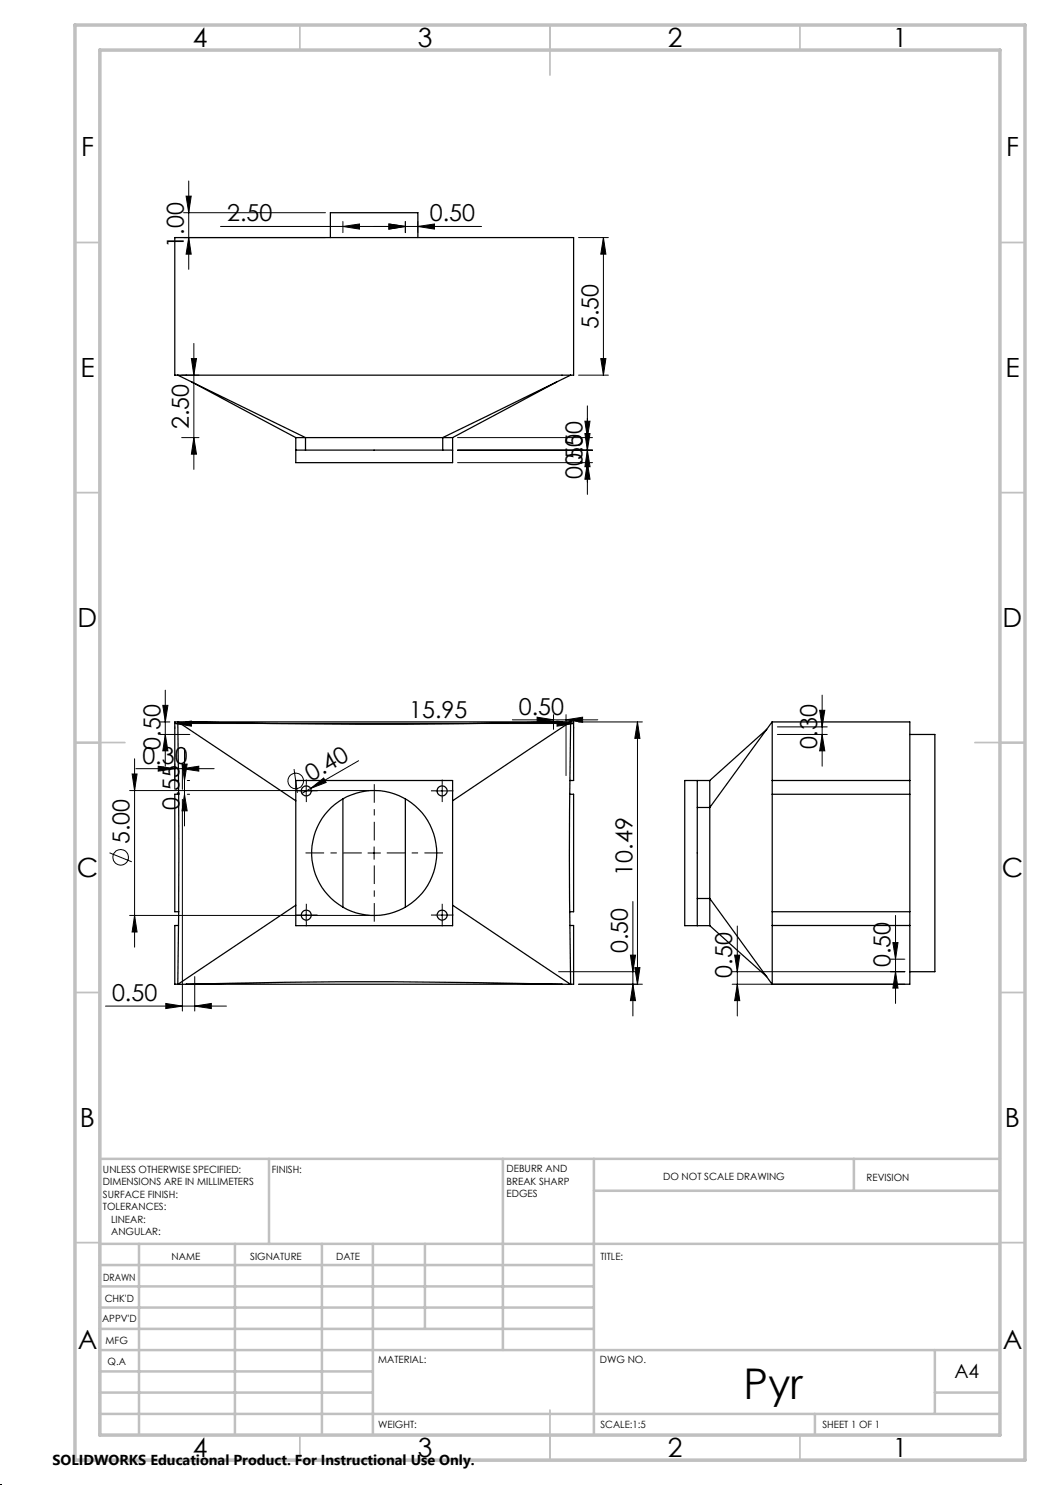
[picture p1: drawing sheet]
<svg xmlns="http://www.w3.org/2000/svg" width="210mm" height="297mm" viewBox="0 0 210 297" stroke-linecap="round" stroke-linejoin="round" font-family="sans-serif">
<g fill="none" stroke="#000" stroke-width=".25">
<path d="M35 47.5h79.7v27.5h-79.7zM66.1 47.5v-5h17.5v5M35.6 75l25.5 12.5M38.3 76.4l20.9 11.1M111.4 76.4l-20.9 11.1M114.1 75l-25.6 12.5M59.2 87.5h1.9M59.2 87.5v5h31.3v-5M59.2 90h31.3M61.1 87.5h27.4M61.1 87.5v2.5M88.5 87.5h2"/>
<path d="M88.5 87.5v2.5M35.6 144.4l23.6 15.8M35.6 144.4h-.6v11.7h.7M35.6 144.4h1.7M35.6 144.4h.1M35.6 144.4l.1 11.7M35.7 156.1v2.8M35.7 158.9v23.4M35.7 158.9h-.7v23.4h.7M37.3 144.4a1487.1 1487.1 0 0 0 75.1 0M37.3 144.4h75.1M59.2 156.1h31.3v29h-31.3z"/>
<path d="M68.6 159.8v21.6M81.1 159.8v21.6M113.9 158.9v23.4M113.9 158.9h.8v23.4h-.8M114.1 144.4l-23.6 15.8M114.1 144.4h.6v11.7h-.7M114.1 144.4h.1M114.1 144.4l-.2 14.5M114.1 144.4h-1.7M139.5 156.1v29M142 156.1v5.4M142 156.1h-5.1v29h5.1"/>
<path d="M153.4 145.9l-11.4 10.2M154.4 144.4l-12.4 17.1M154.4 156.1h27.6M154.4 144.4h27.6v52.4h-27.6zM154.4 158.9h27.6M182 146.9h5v47.4h-5M139.5 179.7h2.5M139.5 161.5h2.5M142 179.7l12.4 17.2M142 161.5v18.2M142 179.7v5.4M35.6 196.8v.1"/>
<path d="M35.7 185.1h-.7v11.7h.6M35.7 182.3l-.1 14.5M37.3 196.8a1381.4 1381.4 0 0 1 75.1 0M37.3 196.8l-1.7 .1M37.3 196.8h75.1M59.2 181l-23.6 15.9M90.5 181l23.6 15.9M112.4 196.8l1.7 .1M113.9 182.3l.1 2.8M114 185.1l.1 11.7M114 185.1h.7v11.7h-.6M114.1 196.8v.1"/>
<path d="M142 185.1l11.4 10.2M154.4 185.1h27.6M154.4 182.3h27.6"/>
<circle cx="61.3" cy="158.2" r="1"/>
<circle cx="88.4" cy="158.2" r="1"/>
<circle cx="74.8" cy="170.6" r="12.5"/>
<circle cx="61.3" cy="183" r="1"/>
<circle cx="88.4" cy="183" r=".99"/>
</g>
<g fill="none" stroke="#000" stroke-width=".2">
<path d="M37.2 39.2h1l-.5 3.3zM37.7 36.2v17.7M36.7 47.5h28.4M36.7 42.5h28.4M37.7 47.5l.5 3.3h-1zM44.1 45.3h52.2M68.6 45.3l3.3-.5v1zM68.6 44.3v2.2M77.8 44.8l3.3 .5-3.3 .5zM81.1 44.3v2.2M83.6 45.3l3.3-.5v1zM83.6 44.3v2.2"/>
<path d="M115.7 47.5h6M120.7 47.5l.5 3.3h-1zM120.7 47.5v27.5M36.3 75h3.5M38.3 71.7h1l-.5 3.3zM38.8 68.7v25.2M115.7 75h6M120.2 71.7h1l-.5 3.3zM36.3 87.5h3.5M38.8 87.5l.5 3.3h-1zM91.5 87.5h27M91.5 90h27"/>
<path d="M91.5 92.5h27M117 84.2h1l-.5 3.3zM117 86.7h1l-.5 3.3zM117.5 90l.5 3.3h-1zM117.5 92.5l.5 3.3h-1zM117.5 81.2v17.7M33.1 138v15.2M164.4 139v14.2M25.9 158.1h47.9M26.4 154.8h1l-.5 3.3zM26.9 151.8v37.6M27.2 153.7h15.6"/>
<path d="M31.6 153.2l3.4 .5-3.4 .5zM32.1 144.4h1.9M32.1 146.9h5.9M32.6 141.1h1l-.5 3.3zM33.1 146.9l.5 3.3h-1zM35 144.7l3.3-.5v1zM35 145.4v.3M35 152.7v5.2M35 144.7h79.7M36.4 152.8h1l-.5 3.3zM36.5 153.7l3.3-.5v1zM36.5 152.7v5.2"/>
<path d="M36.5 159.9v42.3M36.9 158.9l.5 3.3h-1zM36.9 149.8v15.4M37.5 158.9h.4M37.5 156.1h.4M58.8 153.8l.7 4.8M60 158.2h2.5M61.2 156.9v2.5M62.1 157.7l2.6-2.1 .5 .9zM62.1 157.7l-1.7 1M71.7 152.1l-9.6 5.6M87.2 158.2h2.5"/>
<path d="M88.4 156.9v2.5M102.5 144h17.1M107.4 143.4l3.3 .6-3.3 .5zM110.7 142.9v3M111.4 144.2l3.3 .5-3.3 .5zM113.2 144l3.3-.6v1.1zM113.2 142.9v12.2M114.7 145.4v.3M115.7 144.4h12.8M127.5 144.4l.5 3.3h-1zM127.5 144.4v52.4M155.5 146.9h10"/>
<path d="M155.5 145.4h10M163.9 142.1h1.1l-.6 3.3zM164.4 146.9l.6 3.3h-1.1zM21.9 170.6l4.5 1.8M73.6 170.6h2.5M74.8 169.4v2.5M25.9 183.1h47.9M26.9 183.1l.5 3.3h-1zM38.9 195.3v6.9M60 183h2.5M61.2 181.8v2.5M87.2 183h2.5"/>
<path d="M88.4 181.8v2.5M111.7 194.3h15.9M115.7 196.8h12.8M126.1 191h1l-.5 3.3zM126.6 196.8l.5 3.3h-1zM126.6 180.3v22.9M127 193.5h1l-.5 3.3zM146.4 196.8h34.6M146.4 194.3h34.6M146.9 191h1.1l-.5 3.3zM147.5 196.8l.5 3.3h-1.1zM147.5 185.2v18"/>
<path d="M178.1 191.8h2.9M178.6 188.5h1l-.5 3.3zM179.1 194.3l.5 3.3h-1zM179.1 183.1v17.6M21.1 201.2h24.2M33.2 200.7l3.3 .5-3.3 .5zM38.9 201.2l3.4-.5v1z"/>
<circle cx="59.2" cy="156.2" r="1.56"/>
<circle cx="24.1" cy="171.5" r="1.56"/>
</g>
<path d="M72.4 170.6h-11.3M74.9 168.1v-11.3M74.9 173.1v11.2M77.4 170.6h11.2" fill="none" stroke="#000" stroke-width=".2" stroke-dasharray="15.2 1.3 1.3 1.3" stroke-dashoffset="11.5" stroke-linecap="butt"/>
<g fill="none" stroke="#000" stroke-width=".2" stroke-dasharray="15.2 1.3 1.3 1.3" stroke-linecap="butt">
<path d="M60 158.2h-1M61.3 156.9v-1M61.3 159.4v1M62.5 158.2h1M87.2 158.2h-1M88.4 156.9v-1M88.4 159.4v1M89.7 158.2h1M60 183h-1M61.3 181.8v-1M61.3 184.3v1M62.5 183h1"/>
<path d="M87.2 183h-1M88.4 181.8v-1M88.4 184.3v1M89.7 183h1"/>
</g>
<path d="M0 297h.1" fill="none" stroke="#000" stroke-width=".2" stroke-dasharray="1.3 .6"/>
<g fill="none" stroke="#c0c0c0" stroke-width=".35">
<path d="M60 5v5M110 5v10M160 5v5M15 48.5h5M200 48.5h5M15 98.5h5M200 98.5h5M15 148.5h10M195 148.5h10M15 198.5h5M200 198.5h5M15 248.5h5"/>
<path d="M200 248.5h5M60 287v5M110 282v10M160 287v5"/>
</g>
<g fill="none" stroke="#c0c0c0" stroke-width=".5">
<path d="M53.8 231.8v17M100.6 231.8v38.2M118.8 231.8v55.2M118.8 238.2h81.2M170.8 231.8v6.4M200 231.8h-180v55.2M20 248.8h180M20 257.3h98.8M20 253h98.8M27.8 248.8v38.2M47 248.8v38.2M64.4 248.8v38.2"/>
<path d="M74.6 248.8v38.2M85 248.8v17M20 265.8h98.8M20 261.5h98.8M20 278.5h54.6M20 274.3h54.6M20 270h180M187 278.5h13M187 270v12.8M20 282.8h180M163 282.8v4.2"/>
</g>
<path d="M15 5h190v287h-190zM20 10h180v277h-180z" fill="none" stroke="#c0c0c0" stroke-width=".7"/>
<g fill="#000">
<path d="M62.1 157.7l2.6-2.1 .5 .9z"/>
<path d="M77.8 44.8l3.3 .5-3.3 .5zM68.6 45.3l3.3-.5v1z"/>
<path d="M32.6 141.1h1l-.5 3.3zM33.1 146.9l.5 3.3h-1zM126.1 191h1l-.5 3.3zM126.6 196.8l.5 3.3h-1zM120.7 47.5l.5 3.3h-1zM120.2 71.7h1l-.5 3.3zM117 84.2h1l-.5 3.3zM117.5 90l.5 3.3h-1zM117 86.7h1l-.5 3.3zM117.5 92.5l.5 3.3h-1zM178.6 188.5h1l-.5 3.3zM179.1 194.3l.5 3.3h-1zM146.9 191h1.1l-.5 3.3zM147.5 196.8l.5 3.3h-1.1z"/>
<path d="M35 144.7l3.3-.5v1zM111.4 144.2l3.3 .5-3.3 .5zM31.6 153.2l3.4 .5-3.4 .5zM36.5 153.7l3.3-.5v1zM77.8 44.8l3.3 .5-3.3 .5zM83.6 45.3l3.3-.5v1z"/>
<path d="M107.4 143.4l3.3 .6-3.3 .5zM113.2 144l3.3-.6v1.1z"/>
<path d="M127 193.5h1l-.5 3.3zM127.5 144.4l.5 3.3h-1zM36.9 158.9l.5 3.3h-1zM36.4 152.8h1l-.5 3.3zM26.9 183.1l.5 3.3h-1zM26.4 154.8h1l-.5 3.3zM37.7 47.5l.5 3.3h-1zM37.2 39.2h1l-.5 3.3zM38.8 87.5l.5 3.3h-1zM38.3 71.7h1l-.5 3.3zM164.4 146.9l.6 3.3h-1.1zM163.9 142.1h1.1l-.6 3.3z"/>
<path d="M38.9 201.2l3.4-.5v1zM33.2 200.7l3.3 .5-3.3 .5z"/>
</g>
<text font-size="8.5" x="148.7" y="279.7">Pyr</text>
<g font-size="5.3">
<text x="38.5" y="9.5">4</text>
<text x="83.5" y="9.5">3</text>
<text x="133.5" y="9.5">2</text>
<text x="178.5" y="9.5">1</text>
<text x="16.2" y="31.3">F</text>
<text x="201.2" y="31.3">F</text>
<text x="16.1" y="75.5">E</text>
<text x="201.1" y="75.5">E</text>
<text x="15.5" y="125.5">D</text>
<text x="200.5" y="125.5">D</text>
<text x="15.4" y="175.5">C</text>
<text x="200.4" y="175.5">C</text>
<text x="16" y="225.5">B</text>
<text x="201" y="225.5">B</text>
<text x="15.5" y="269.8">A</text>
<text x="200.5" y="269.8">A</text>
<text x="38.5" y="291.5">4</text>
<text x="83.5" y="291.5">3</text>
<text x="133.5" y="291.5">2</text>
<text x="178.5" y="291.5">1</text>
</g>
<g font-size="4.7">
<text x="45.4" y="44.3">2.50</text>
<text x="86" y="44.3">0.50</text>
<text x="36.7" y="49.5" transform="rotate(-90 36.7 49.5)">1.00</text>
<text x="119.7" y="65.8" transform="rotate(-90 119.7 65.8)">5.50</text>
<text x="37.8" y="85.8" transform="rotate(-90 37.8 85.8)">2.50</text>
<text x="116.5" y="95.8" transform="rotate(-90 116.5 95.8)">0.50</text>
<text x="116.5" y="93.3" transform="rotate(-90 116.5 93.3)">0.50</text>
<text x="81.9" y="143.7">15.95</text>
<text x="103.8" y="142.9">0.50</text>
<text x="32.1" y="150" transform="rotate(-90 32.1 150)">0.50</text>
<text x="163.4" y="149.9" transform="rotate(-90 163.4 149.9)">0.30</text>
<text x="28.5" y="152.7">0.30</text>
<text x="62.2" y="156.4" transform="rotate(-30 62.2 156.4)">0.40</text>
<text x="35.9" y="162.1" transform="rotate(-90 35.9 162.1)">0.55</text>
<text x="25.9" y="168.9" transform="rotate(-90 25.9 168.9)">5.00</text>
<text x="126.5" y="175.1" transform="rotate(-90 126.5 175.1)">10.49</text>
<text x="125.6" y="190.6" transform="rotate(-90 125.6 190.6)">0.50</text>
<text x="146.5" y="195.5" transform="rotate(-90 146.5 195.5)">0.50</text>
<text x="178.1" y="193.4" transform="rotate(-90 178.1 193.4)">0.50</text>
<text x="22.4" y="200.2">0.50</text>
</g>
<text font-size="3.9" x="190.9" y="275.5">A4</text>
<text font-size="2.9" x="10.5" y="292.9">SOLIDWORKS Educational Product. For Instructional Use Only.</text>
<g font-size="2">
<text x="20.6" y="234.6">UNLESS OTHERWISE SPECIFIED:</text>
<text x="20.6" y="237.1">DIMENSIONS ARE IN MILLIMETERS</text>
<text x="20.6" y="239.6">SURFACE FINISH:</text>
<text x="54.4" y="234.6">FINISH:</text>
<text x="101.3" y="234.5">DEBURR AND</text>
<text x="101.3" y="237">BREAK SHARP</text>
<text x="101.3" y="239.5">EDGES</text>
<text x="132.6" y="236">DO NOT SCALE DRAWING</text>
<text x="173.3" y="236.2">REVISION</text>
<text x="20.6" y="242.1">TOLERANCES:</text>
<text x="22.2" y="244.6">LINEAR:</text>
<text x="22.2" y="247.1">ANGULAR:</text>
<text x="34.3" y="252">NAME</text>
<text x="50" y="251.9">SIGNATURE</text>
<text x="67.2" y="251.9">DATE</text>
<text x="120.1" y="251.9">TITLE:</text>
<text x="20.6" y="256.1">DRAWN</text>
<text x="20.9" y="260.3">CHK'D</text>
<text x="20.4" y="264.4">APPV'D</text>
<text x="21.1" y="268.8">MFG</text>
<text x="21.5" y="273">Q.A</text>
<text x="75.6" y="272.5">MATERIAL:</text>
<text x="120" y="272.5">DWG NO.</text>
<text x="75.6" y="285.5">WEIGHT:</text>
<text x="120.1" y="285.6">SCALE:1:5</text>
<text x="164.5" y="285.6">SHEET 1 OF 1</text>
</g>
</svg>
